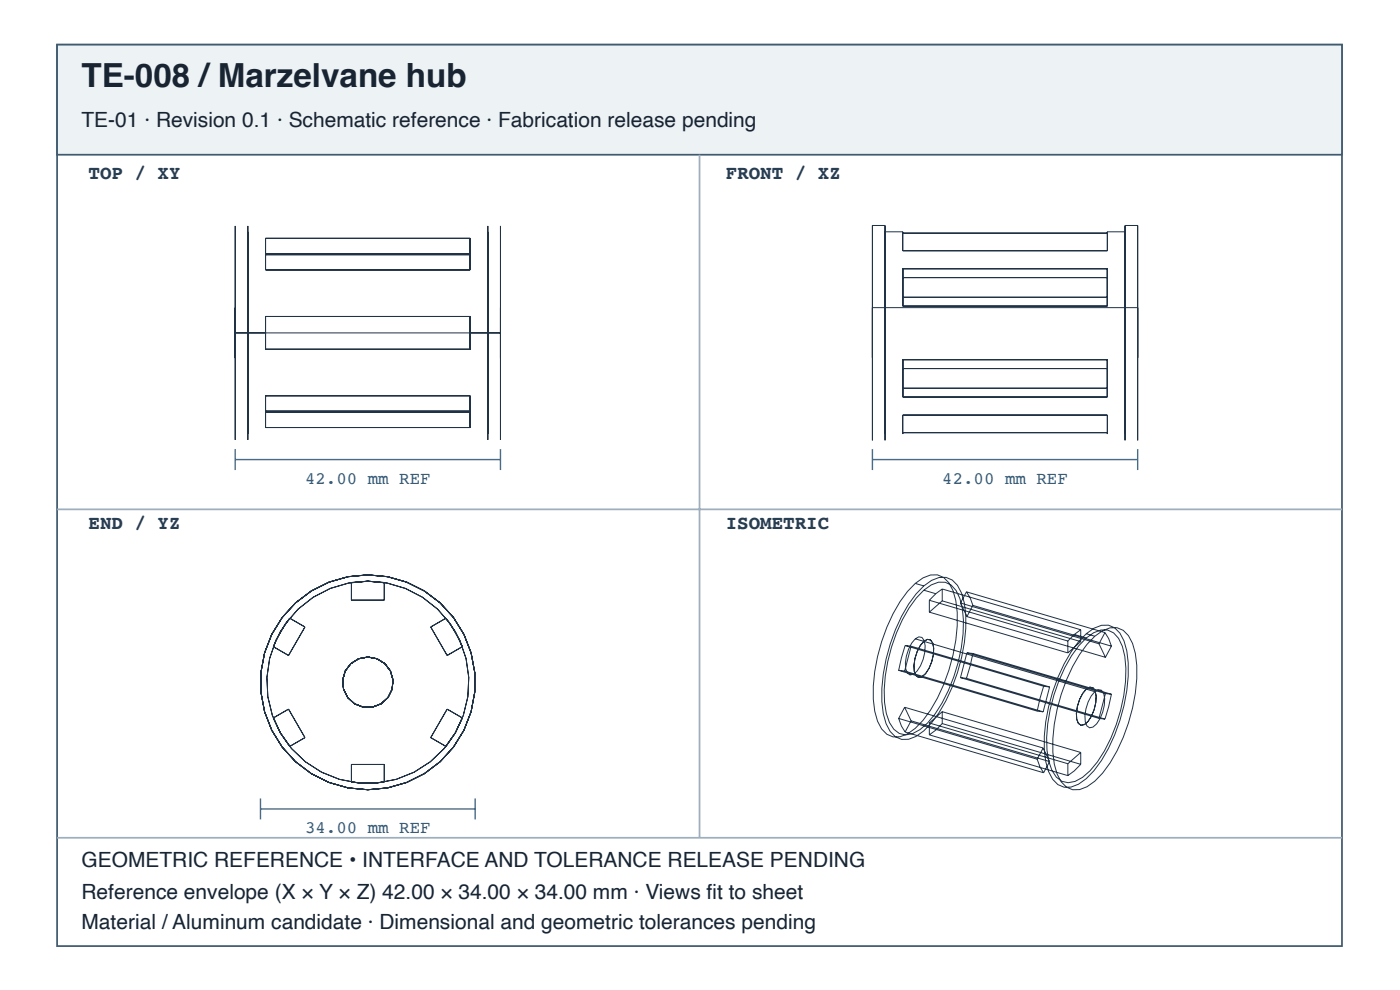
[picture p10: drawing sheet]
<svg xmlns="http://www.w3.org/2000/svg" width="297mm" height="210mm" viewBox="0 0 297 210" stroke-linecap="round" stroke-linejoin="round" font-family="sans-serif">
<path d="M12.1 9.5h272.6v191.1h-272.6z" fill="none" stroke="#405a70" stroke-width=".37"/>
<path d="M12.1 9.5h272.6v23.3h-272.6z" fill="#edf2f5"/>
<path d="M12.1 9.5h272.6v23.3h-272.6z" fill="none" stroke="#405a70" stroke-width=".37"/>
<path d="M148.4 32.8v144.8M12.1 108h272.6M12.1 177.6h272.6" fill="none" stroke="#9daebc" stroke-width=".37"/>
<g fill="none" stroke="#203246" stroke-width=".21">
<path d="M49.9 47.9v45.4zM52.6 49.2v42.8zM52.6 47.9v45.4zM56.3 50.5v3.5h43.4v-3.5M56.3 50.5v6.7h43.4v-6.7M56.3 50.5h43.4M56.3 53.8h43.4M103.5 49.2v42.8zM103.5 47.9v45.4zM106.2 47.9v45.4zM185.1 47.8v45.6zM185.1 47.8h2.7"/>
<path d="M187.8 49.1v42.8zM187.8 47.8v45.6zM187.8 49.1h3.7v4.1h43.4v-4.1h3.8M191.5 57v6h43.4v-6M191.5 57v7.9h43.4v-7.9M191.5 49.4h43.4M191.5 57h43.4M191.5 58.9h43.4M238.7 49.1v42.8zM238.7 47.8v45.6zM238.7 47.8h2.7M241.4 47.8v45.6z"/>
<path d="M49.9 65.2v10.7zM49.9 70.6h56.3M52.6 65.2v10.7zM56.3 67.1v7M56.3 74.1h43.4M56.3 67.1h43.4M99.7 67.1v7M103.5 65.2v10.7zM106.2 65.2v10.7zM185.1 65.2v10.6zM185.1 65.2h56.3M187.8 65.2v10.6z"/>
<path d="M238.7 65.2v10.6zM241.4 65.2v10.6zM56.3 90.6v-3.4h43.4v3.4M56.3 90.6v-6.7h43.4v6.7M56.3 90.6h43.4M56.3 87.4h43.4M191.5 84.2v-6.1h43.4v6.1M191.5 91.7v.3v-.3M191.5 84.2v-7.9h43.4v7.9M191.5 91.7v-3.7h43.4v3.7M191.5 84.2h43.4M191.5 91.7h43.4"/>
<path d="M191.5 82.3h43.4M234.9 91.7v.3v-.3M61.5 131.1l3.2 1.8-3.5 6.1-3.2-1.9 1.5-3.2zM74.6 123.5l3.4-.3 3.5 .3v3.7h-6.9zM91.4 132.9l3.2-1.8 2 2.8 1.5 3.2-3.2 1.9zM192 136.9l-1.3 5.2M192 136.9l29.4 8.6M192 136.9l1.3 .1M193.3 137l-1.4 5.3M193.3 137l29.4 8.6M194.2 123.7l1.6-1.2a3.9 3.9 0 0 1 5.5 1.1 15.1 15.1 0 0 1 1.8 9.1 37.2 37.2 0 0 1-7.3 20l-1.6 1.7-1.7 1.2a3.9 3.9 0 0 1-5.5-1.1 15.1 15.1 0 0 1-1.7-9.1 37.2 37.2 0 0 1 7.2-20zM194.2 135.4l.7-.4 .7 .1 .5 .7a7.5 7.5 0 0 1-2.3 7.1l-.7 .2-.6-.4a6.7 6.7 0 0 1 .9-6.4z"/>
<path d="M194.2 123.7l1.8 .5M194.2 135.4l1.8 .6M196 125.1l1.6-1.1a3.6 3.6 0 0 1 5.2 1.2 15.4 15.4 0 0 1 1.5 9.2 35.7 35.7 0 0 1-5.9 17l-1.6 1.9-1.6 1.4a3.9 3.9 0 0 1-6.5-1.5 18.8 18.8 0 0 1-.9-9.9 34.3 34.3 0 0 1 6.6-16.5zM196 136l.7-.4 .7 .1 .5 .6a7.5 7.5 0 0 1-2.3 7.2l-.7 .1-.6-.4a6.7 6.7 0 0 1 .9-6.3zM196 124.2l1.6-1.2a3.9 3.9 0 0 1 5.5 1.1 15.1 15.1 0 0 1 1.8 9.1 37.2 37.2 0 0 1-7.3 20.1l-1.6 1.6-1.7 1.2a3.9 3.9 0 0 1-5.4-1 15.1 15.1 0 0 1-1.8-9.1 37.2 37.2 0 0 1 7.2-20.1zM196 125.1l2.5 .8M196 136l34.5 10.1M197.2 127.3l29.3 8.6M197.2 127.3v2.5M197.2 129.8l29.3 8.6M198.5 125.9l-1.3 1.4M199.9 124.9l-1.4 1"/>
<path d="M199.9 124.9l29.4 8.6M199.9 124.9v2.5M199.9 127.4l-2.7 2.4M199.9 127.4l29.4 8.6M203.8 127.8l1.3 2.9M203.8 127.8l29.4 8.7M205 125.5l.8 1.2 .6 1.7M205 125.5l29.4 8.6M205 125.5l-1.2 2.3M205.1 138.4l1.3 .1M205.1 138.4l-1.3 5.3M205.1 138.4l29.4 8.6"/>
<path d="M205.1 130.7l29.4 8.7M206.4 138.5l-1.4 5.3M206.4 138.5l29.4 8.7M206.4 128.4l29.4 8.6M206.4 128.4l-1.3 2.3M226.5 135.9v2.5M227.9 134.5l-1.4 1.4M227.9 134.5l2.6 .8M229.3 133.5l-1.4 1M229.3 133.5v2.5M229.3 136l-2.8 2.4M230.5 135.3l1.5-1.2a3.6 3.6 0 0 1 5.3 1.2 15.4 15.4 0 0 1 1.5 9.2 35.7 35.7 0 0 1-6 17l-1.5 1.9-1.6 1.4a3.9 3.9 0 0 1-6.5-1.5 18.8 18.8 0 0 1-.9-9.8 34.3 34.3 0 0 1 6.6-16.6z"/>
<path d="M230.5 134.4l1.6-1.2a3.9 3.9 0 0 1 5.5 1 15.1 15.1 0 0 1 1.8 9.2 37.2 37.2 0 0 1-7.3 20l-1.6 1.7-1.7 1.2a3.9 3.9 0 0 1-5.5-1.1 15.1 15.1 0 0 1-1.8-9.1 37.2 37.2 0 0 1 7.3-20zM230.5 134.4l1.8 .5M232.3 134.9l1.6-1.2a3.9 3.9 0 0 1 5.5 1.1 15.1 15.1 0 0 1 1.8 9.1 37.2 37.2 0 0 1-7.3 20l-1.6 1.7-1.7 1.2a3.9 3.9 0 0 1-5.5-1 15.1 15.1 0 0 1-1.7-9.2 37.2 37.2 0 0 1 7.2-20zM233.2 136.5l1.3 2.9M234.4 134.1l.8 1.3 .6 1.6M234.4 134.1l-1.2 2.4M235.8 137l-1.3 2.4M58 152.2l3.2-1.9 3.5 6.1-3.2 1.8-2-2.8zM94.9 150.3l3.2 1.9-1.5 3.2-2 2.8-3.2-1.8zM190.7 152.3l.5 1.6 .8 1.3M190.7 142.1l29.3 8.7M190.7 152.3l29.3 8.7"/>
<path d="M190.7 142.1l1.2 .2M191.9 142.3l29.4 8.6M191.9 149.9l-1.2 2.4M191.9 149.9l1.4 2.9M191.9 149.9l29.4 8.7M192 155.2l29.4 8.6M193.3 152.8l-1.3 2.4M193.3 152.8l29.4 8.7M197.2 155.8l29.3 8.6M197.2 153.3v2.5M197.2 153.3l29.3 8.6M199.9 153.4l-1.4 1.4-1.3 1"/>
<path d="M199.9 153.4l29.4 8.6M199.9 150.9v2.5M199.9 150.9l-2.7 2.4M199.9 150.9l29.4 8.6M203.8 143.7l1.2 .1M203.8 143.7l29.4 8.6M205 143.8l29.4 8.7M220 150.8l1.3 .1M221.3 158.6l-1.3 2.4M221.3 158.6l1.4 2.9M221.4 145.5l-1.4 5.3M221.4 145.5l1.3 .1"/>
<path d="M222.7 145.6l-1.4 5.3M229.3 159.5v2.5M229.3 159.5l-2.8 2.4M230.5 146.1l.7-.4 .7 .1 .4 .7a7.5 7.5 0 0 1-2.2 7.1l-.8 .2-.5-.4a6.7 6.7 0 0 1 .9-6.4zM230.5 146.1l1.8 .5M232.3 146.6l.7-.4 .7 .1 .4 .7a7.5 7.5 0 0 1-2.2 7.1l-.7 .2-.6-.4a6.7 6.7 0 0 1 .9-6.4zM233.2 152.3l1.2 .2M234.5 147l1.3 .2M234.5 147l-1.3 5.3M235.8 147.2l-1.4 5.3M74.6 162.1h6.9v3.7l-3.5 .3-3.4-.3zM220 161l.6 1.6 .8 1.2"/>
<path d="M222.7 161.5l-1.3 2.3M226.5 161.9v2.5M229.3 162l-1.4 1.4-1.4 1"/>
<circle cx="78" cy="144.7" r="22.8"/>
<circle cx="78" cy="144.7" r="21.4"/>
<circle cx="78" cy="144.7" r="5.4"/>
</g>
<path d="M49.9 95.2v4.5M49.9 97.4h56.3M106.2 95.2v4.5M185.1 97.4h56.3M185.1 95.2v4.5M241.4 95.2v4.5M55.3 169.3v4.4M55.3 171.5h45.5M100.8 169.3v4.4" fill="none" stroke="#466b86" stroke-width=".3"/>
<text font-size="7" fill="#182431" x="17.3" y="18.4">TE-008 /Marzelvane hub</text>
<g font-size="4.4" fill="#182431">
<text x="17.3" y="26.9">TE-01 · Revision 0.1 · Schematic reference · Fabrication release pending</text>
<text x="17.3" y="183.9">GEOMETRIC REFERENCE • INTERFACE AND TOLERANCE RELEASE PENDING</text>
<text x="17.3" y="190.6">Reference envelope (X × Y × Z) 42.00 × 34.00 × 34.00 mm · Views fi t to sheet</text>
<text x="17.3" y="196.9">Material / Aluminum candidate · Dimensional and geometric tolerances pending</text>
</g>
<g font-size="4.1" fill="#263d52">
<text x="18.8" y="38">TOP / XY</text>
<text x="154" y="38">FRONT / XZ</text>
<text x="18.8" y="112.1">END / YZ</text>
<text x="154" y="112.1">ISOMETRIC</text>
</g>
<g font-size="3.7" fill="#335b78">
<text x="64.7" y="102.6">42.00 mm REF</text>
<text x="199.9" y="102.6">42.00 mm REF</text>
<text x="64.7" y="176.7">34.00 mm REF</text>
</g>
</svg>
